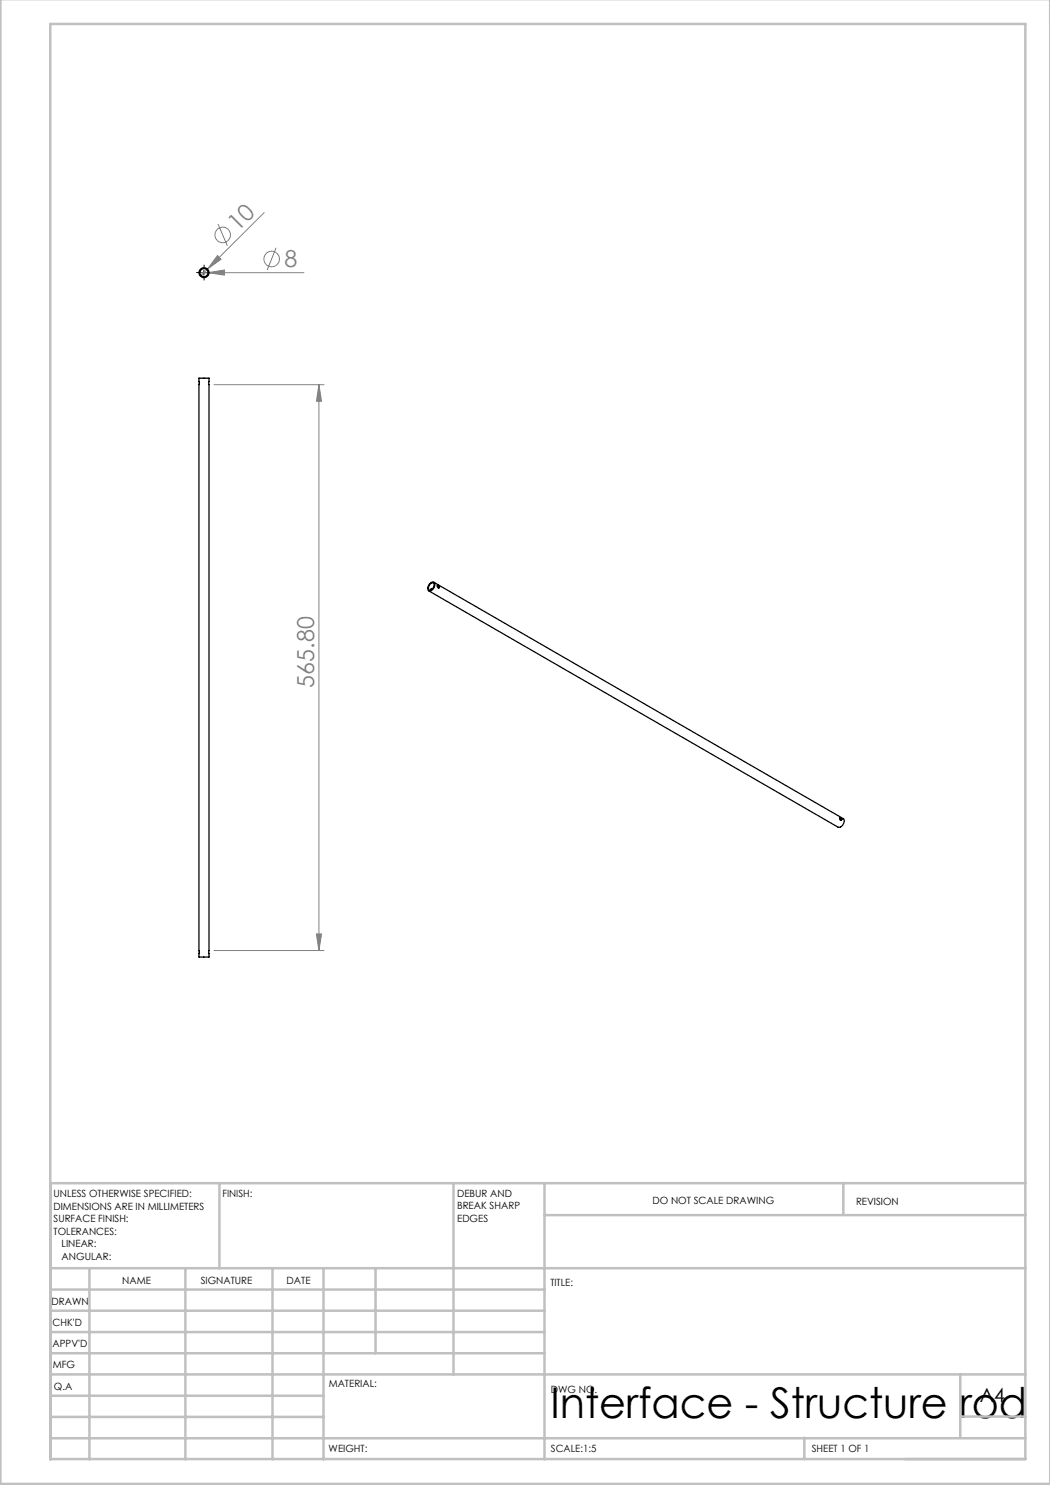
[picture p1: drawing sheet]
<svg xmlns="http://www.w3.org/2000/svg" width="210mm" height="297mm" viewBox="0 0 210 297" stroke-linecap="round" stroke-linejoin="round" font-family="sans-serif">
<g fill="none" stroke="#808080" stroke-width=".2">
<path d="M40 54.5h20.8M41.6 54.5l3.3-.5v1zM43.5 51.1l.7 .8-2.7 1.9zM43.6 44.8l1.9 4.4M52.8 42.5l-12.7 12.7M55.2 49.6l-1.8 4.4M42.8 76.9h22M63.8 76.9l.5 3.4h-1zM63.8 76.9v113.2M42.8 190.1h22M63.3 186.8h1l-.5 3.3z"/>
<circle cx="44.5" cy="47" r="1.56"/>
<circle cx="54.3" cy="51.8" r="1.56"/>
</g>
<path d="M39.8 54.5h-.5M40.8 53.5v-.5M40.8 55.5v.5M41.8 54.5h.5" fill="none" stroke="#000" stroke-width=".2" stroke-dasharray="15.2 1.3 1.3 1.3"/>
<path d="M40.3 54.5h1M40.8 54v1" fill="none" stroke="#000" stroke-width=".2"/>
<g fill="none" stroke="#c0c0c0" stroke-width=".5">
<path d="M.1 -.1v296.9h209.9v-296.9M10.1 4.8h195v287h-195zM43.9 236.6v17M90.7 236.6v38.3M108.9 236.6v55.3M168.7 236.6v6.3M205.1 236.6h-195v55.3M10.1 253.6h195M10.1 257.9h98.8M17.9 253.6v38.3M37.1 253.6v38.3M54.5 253.6v38.3"/>
<path d="M64.7 253.6v38.3M75.1 253.6v17M108.9 243h96.2M10.1 270.6h98.8M10.1 266.4h98.8M10.1 262.1h98.8M10.1 279.1h54.6M10.1 274.9h195M192.1 274.8v12.7M10.1 287.7h195M10.1 283.4h54.6M160.9 287.5v4.3"/>
<path d="M192.1 283.3h13"/>
</g>
<g fill="#808080">
<path d="M41.6 54.5l3.3-.5v1z"/>
<path d="M43.5 51.1l.7 .8-2.7 1.9z"/>
<path d="M63.3 186.8h1l-.5 3.3zM63.8 76.9l.5 3.4h-1z"/>
</g>
<g fill="none" stroke="#000" stroke-width=".25">
<path d="M39.8 75.6h2v115.8h-2zM85.8 116.9l.2-.2a.56 .56 0 0 1 .8-.2 .56 .56 0 0 1 .1 .8 .87 .87 0 0 1-1.3 .7v-.6zM86 116.8a.44 .44 0 0 1 .6-.2 .44 .44 0 0 1 .2 .6l-.4 .6a.44 .44 0 0 1-.6 .1 .44 .44 0 0 1 0-.6zM86.2 117.8l.2 .1M86.5 117.8h-.2l-.1 .2M86.7 116.4l81.9 47.3a1.15 1.15 0 0 1-1 1.7l-81.8-47.2M87.5 117.1l.2 .3v.2M87.5 117h.1a.3 .3 0 0 1 .3 .3 .3 .3 0 0 1-.2 .3l-.2-.3zM167.9 163.5h.2a.3 .3 0 0 1 .2 .3 .3 .3 0 0 1-.1 .3l-.2-.2zM167.9 163.6l.3 .2v.3M168.2 163.9l-.1 .1"/>
<circle cx="40.8" cy="54.5" r="1"/>
<circle cx="40.8" cy="54.6" r=".8"/>
</g>
<text font-size="8.5" x="110.1" y="283.5">Interface - Structure rod</text>
<g font-size="4.7" fill="#808080">
<text x="47.6" y="46.4" transform="rotate(-45 47.6 46.4)">10</text>
<text x="56.9" y="53.5">8</text>
<text x="62.8" y="137.5" transform="rotate(-90 62.8 137.5)">565.80</text>
</g>
<text font-size="3.9" x="196" y="280.4">A4</text>
<g font-size="2">
<text x="10.7" y="239.5">UNLESS OTHERWISE SPECIFIED:</text>
<text x="44.5" y="239.5">FINISH:</text>
<text x="91.4" y="239.4">DEBUR AND</text>
<text x="10.7" y="242">DIMENSIONS ARE IN MILLIMETERS</text>
<text x="10.7" y="244.5">SURFACE FINISH:</text>
<text x="91.4" y="241.9">BREAK SHARP</text>
<text x="91.4" y="244.4">EDGES</text>
<text x="130.5" y="240.8">DO NOT SCALE DRAWING</text>
<text x="171.2" y="241">REVISION</text>
<text x="10.7" y="247">TOLERANCES:</text>
<text x="12.3" y="249.5">LINEAR:</text>
<text x="12.3" y="252">ANGULAR:</text>
<text x="24.4" y="256.9">NAME</text>
<text x="40.1" y="256.8">SIGNATURE</text>
<text x="57.3" y="256.8">DATE</text>
<text x="110.1" y="257.1">TITLE:</text>
<text x="10.3" y="260.9">DRAWN</text>
<text x="10.5" y="269.3">APPV'D</text>
<text x="10.5" y="265.2">CHK'D</text>
<text x="10.6" y="273.6">MFG</text>
<text x="10.8" y="278">Q.A</text>
<text x="65.8" y="277.4">MATERIAL:</text>
<text x="110.2" y="278.5">DWG NO.</text>
<text x="65.7" y="290.4">WEIGHT:</text>
<text x="110.2" y="290.5">SCALE:1:5</text>
<text x="162.4" y="290.4">SHEET 1 OF 1</text>
</g>
</svg>
